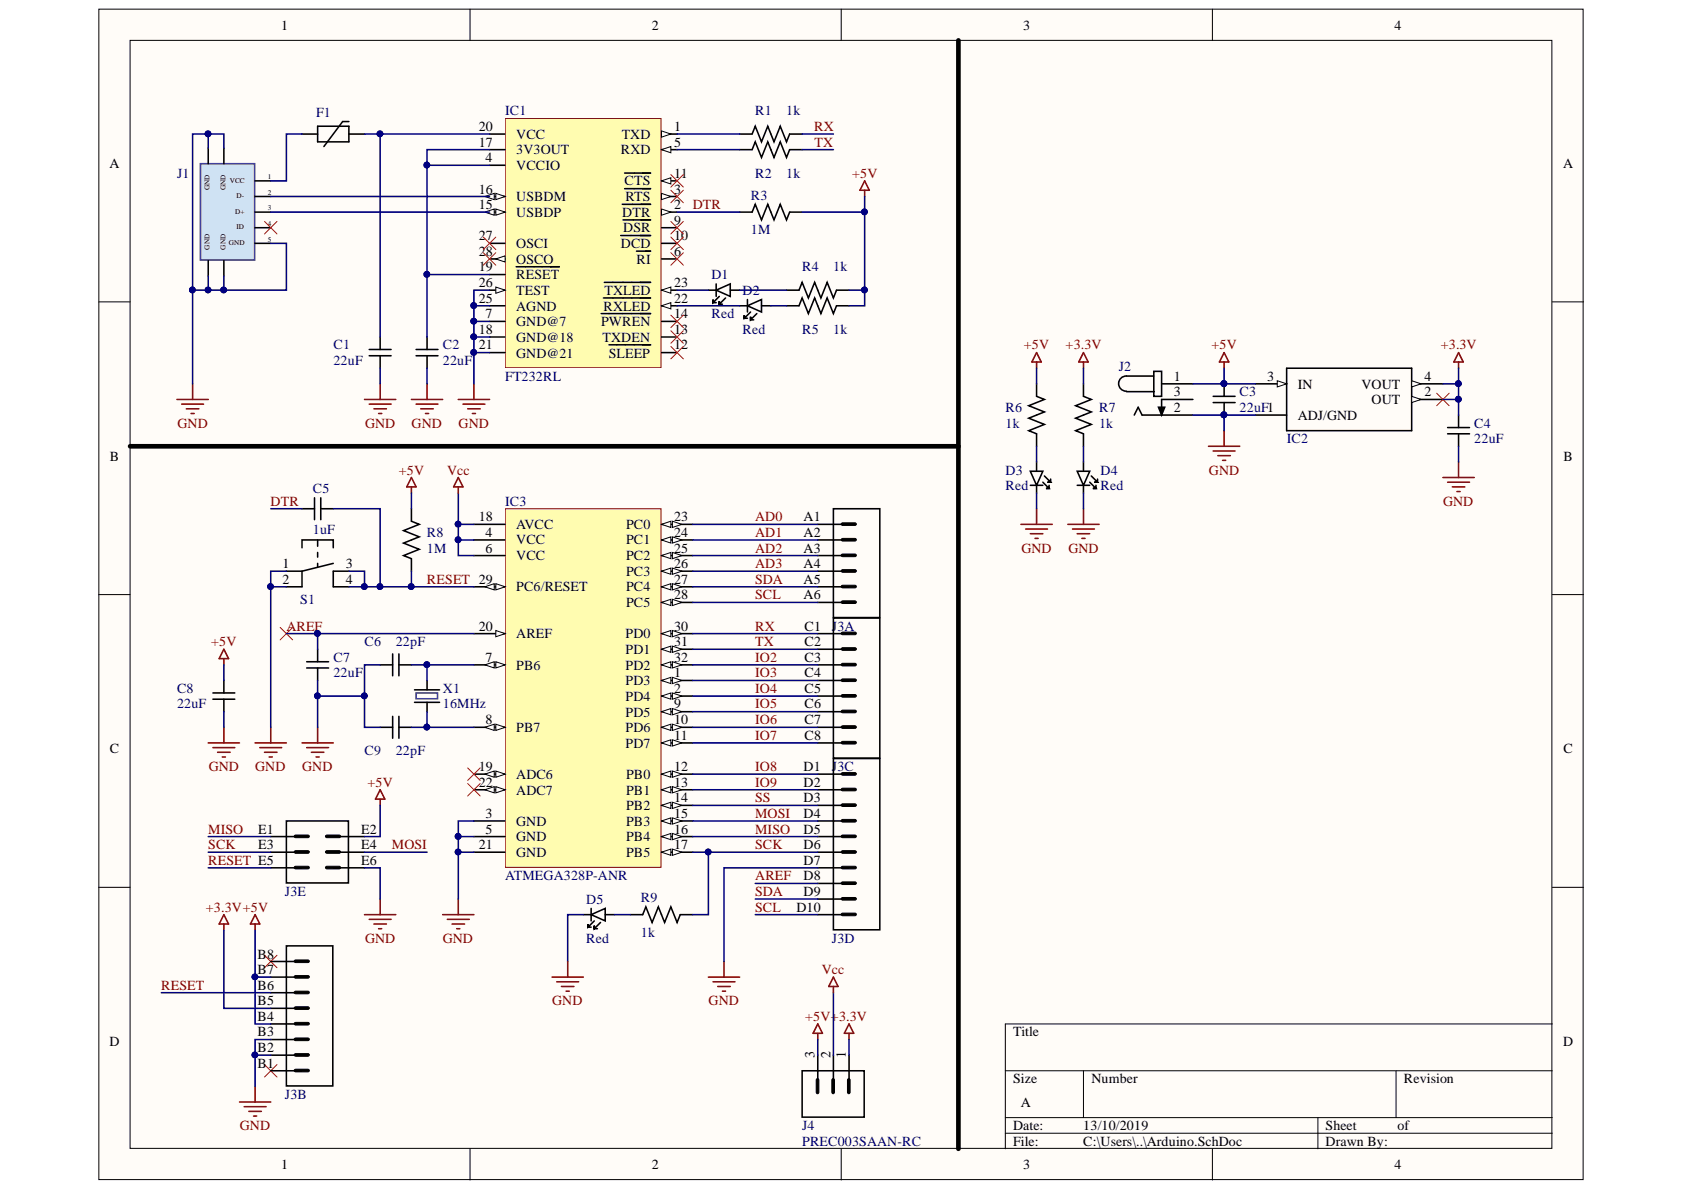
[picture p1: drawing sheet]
# Altium project Arduino.PrjPcb
1 sheet, 33 parts. Net scope: global (net labels, ports and power ports of the same name join across sheets).
Board file: Arduino.PcbDoc

## Sheet Arduino.SchDoc
size A

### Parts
C1  22uF  [CAP1206]
C2  22uF  [CAP1206]
C3  22uF  [CAP1206]
C4  22uF  [CAP1206]
C5  1uF  [CAP1206]
C6  22pF  [CAP1206]
C7  22uF  [CAP1206]
C8  22uF  [CAP1206]
C9  22pF  [CAP1206]
D1  Red  [LED]
D2  Red  [LED]
D3  Red  [LED]
D4  Red  [LED]
D5  Red  [LED]
F1  MF-MSMF050-2  [FUSE]  (value not drawn)
IC1  FT232RL  [SSOP-28]
IC2  AZ1117CH-3.3TRG1  [SOT223]  (value not drawn)
IC3  ATMEGA328P-ANR  [TQFP]
J1  XM7D-0512  [XM7D-0512]  (value not drawn)
J2  Power Jack  [Power_Jack]  (value not drawn)
J3  Arduino_Shield  [ARDUINO_SHIELD]  (value not drawn)  (parts A,B,C,D,E of 5)
J4  PREC003SAAN-RC  [3_PIN]
R1  1k  [RES1206]
R2  1k  [RES1206]
R3  1M  [RES1206]
R4  1k  [RES1206]
R5  1k  [RES1206]
R6  1k  [RES1206]
R7  1k  [RES1206]
R8  1M  [RES1206]
R9  1k  [RES1206]
S1  TL3305AF160QG  [Switch]  (value not drawn)
X1  16MHz  [Crystal]

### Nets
+3.3V: C4.2 IC2.2(OUT) IC2.4(VOUT) J3.B5 J4.1 R7.2
+5V: C3.1 IC2.3(IN) J2.1 J3.B4 J3.B7 J3.E2 J4.3 R3.1 R4.2 R5.2 R6.2 R8.2
GND: C1.1 C2.1 C3.2 C4.1 C6.1 C7.1 C8.1 C9.1 D3.1 D4.1 D5.1 IC1.7(GND@7) IC1.18(GND@18) IC1.21(GND@21) IC1.25(AGND) IC1.26(TEST) IC2.1(ADJ/GND) IC3.3(GND) IC3.5(GND) IC3.21(GND) J1.5(GND) J1.SH1(GND) J1.SH2(GND) J1.SH3(GND) J1.SH4(GND) J2.2 J3.B2 J3.B3 J3.D7 J3.E6 S1.1 S1.2
Vcc: C8.2 IC3.4(VCC) IC3.6(VCC) IC3.18(AVCC) J4.2
AD0: IC3.23(PC0) J3.A1
AD1: IC3.24(PC1) J3.A2
AD2: IC3.25(PC2) J3.A3
AD3: IC3.26(PC3) J3.A4
AREF: C7.2 IC3.20(AREF) J3.D8
DTR: C5.1 IC1.2(~{DTR}) R3.2
IO2: IC3.32(PD2) J3.C3
IO3: IC3.1(PD3) J3.C4
IO4: IC3.2(PD4) J3.C5
IO5: IC3.9(PD5) J3.C6
IO6: IC3.10(PD6) J3.C7
IO7: IC3.11(PD7) J3.C8
IO8: IC3.12(PB0) J3.D1
IO9: IC3.13(PB1) J3.D2
MISO: IC3.16(PB4) J3.D5 J3.E1
MOSI: IC3.15(PB3) J3.D4 J3.E4
RESET: C5.2 IC3.29(PC6/RESET) J3.B6 J3.E5 R8.1 S1.3 S1.4
RX: IC3.30(PD0) J3.C1 R1.2
SCK: IC3.17(PB5) J3.D6 J3.E3 R9.2
SCL: IC3.28(PC5) J3.A6 J3.D10
SDA: IC3.27(PC4) J3.A5 J3.D9
SS: IC3.14(PB2) J3.D3
TX: IC3.31(PD1) J3.C2 R2.2
NetC1_2: C1.2 F1.2 IC1.20(VCC)
NetC2_2: C2.2 IC1.4(VCCIO) IC1.17(3V3OUT) IC1.19(~{RESET})
NetC6_2: C6.2 IC3.7(PB6) X1.2
NetC9_2: C9.2 IC3.8(PB7) X1.1
NetD1_1: D1.1 IC1.23(~{TXLED})
NetD1_2: D1.2 R4.1
NetD2_1: D2.1 IC1.22(~{RXLED})
NetD2_2: D2.2 R5.1
NetD3_2: D3.2 R6.1
NetD4_2: D4.2 R7.1
NetD5_2: D5.2 R9.1
NetF1_1: F1.1 J1.1(VCC)
NetIC1_1: IC1.1(TXD) R1.1
NetIC1_5: IC1.5(RXD) R2.1
NetIC1_15: IC1.15(USBDP) J1.3(D+)
NetIC1_16: IC1.16(USBDM) J1.2(D-)

Not connected (* = marked no-connect by the designer): IC1 3(~{RTS})* 6(~{RI})* 9(~{DSR})* 10(~{DCD})* 11(~{CTS})* 12(~{SLEEP})* 13(TXDEN)* 14(~{PWREN})* 27(OSCI)* 28(OSCO)*; IC3 19(ADC6)* 22(ADC7)*; J1 4(ID)*; J2 3; J3 B1(1)* B8(8)*
